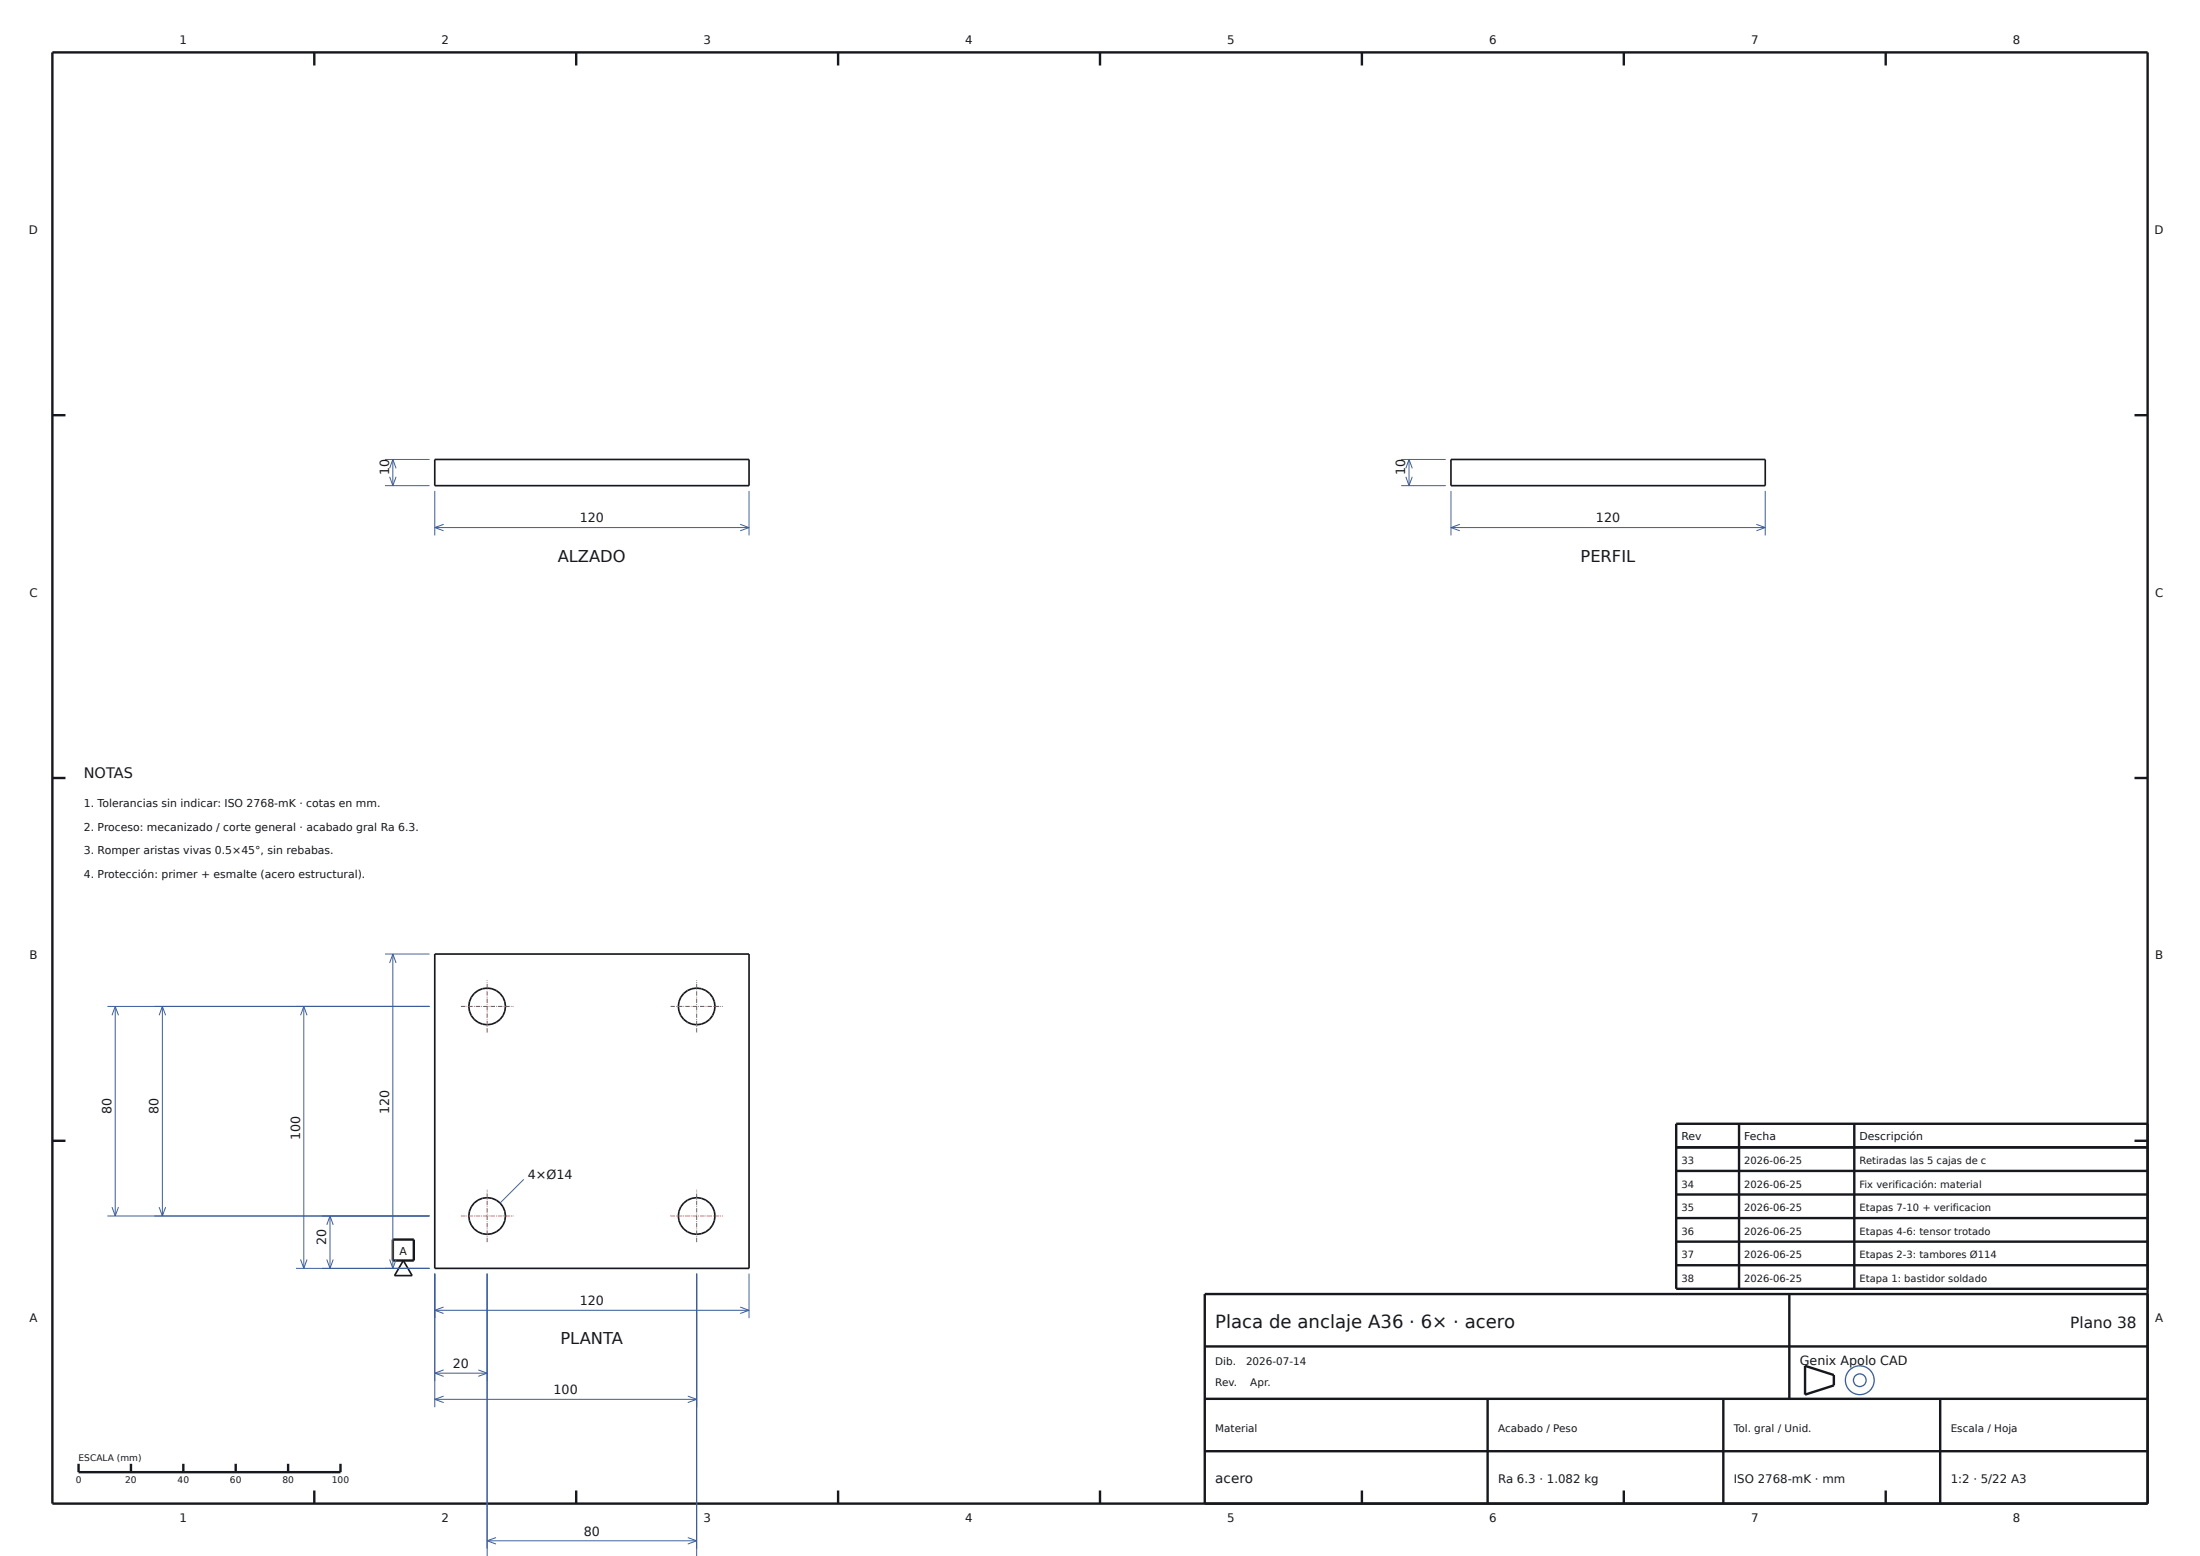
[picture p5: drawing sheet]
<svg xmlns="http://www.w3.org/2000/svg" width="420mm" height="297mm" viewBox="0 0 420 297" stroke-linecap="round" stroke-linejoin="round" font-family="sans-serif">
<g fill="#fdfdfb" stroke="#3a5e9c" stroke-width=".25">
<circle cx="355" cy="263.5" r="2.75"/>
<circle cx="355.1" cy="263.5" r="1.21"/>
</g>
<g fill="none" stroke="#16181d" stroke-width=".46">
<path d="M10 10h400v277h-400zM60 10v2.5M110 10v2.5M160 10v2.5M210 10v2.5M260 10v2.5M310 10v2.5M360 10v2.5M10 79.3h2.5M407.5 79.3h2.5M10 148.5h2.5M407.5 148.5h2.5"/>
<path d="M10 217.8h2.5M320 219h90M332 214.5v31.5M354 214.5v31.5M407.5 217.8h2.5M410 214.5h-90v31.5h90M75 236.6h4v4h-4zM320 223.5h90M320 228h90M320 232.5h90M320 237h90M230 257h180"/>
<path d="M320 241.5h90M341.6 247v20M410 247h-180v40M15 279.4v1.6h50v-1.6M25 279.4v1.6M35 279.4v1.6M45 279.4v1.6M55 279.4v1.6M230 277h180M230 267h180M284 267v20M329 267v20"/>
<path d="M344.6 260.7l5.5 1.8v1.9l-5.5 1.8zM370.4 267v20M60 284.5v2.5M110 284.5v2.5M160 284.5v2.5M210 284.5v2.5M260 284.5v2.5M310 284.5v2.5M360 284.5v2.5"/>
</g>
<g fill="none" stroke="#16181d" stroke-width=".32">
<path d="M83 87.7h60v5h-60zM277 87.7h60v5h-60zM83 182.1h60v60h-60zM77 240.6l1.7 2.9h-3.4z"/>
<circle cx="93" cy="192.1" r="3.5"/>
<circle cx="133" cy="192.1" r="3.5"/>
<circle cx="93" cy="232.1" r="3.5"/>
<circle cx="133" cy="232.1" r="3.5"/>
</g>
<g fill="none" stroke="#3a5e9c" stroke-width=".19">
<path d="M73.5 92.7h8.5M73.5 87.7h8.5M74.4 91l.6 1.7M75 87.7v5M75 87.7l.6 1.7M75 87.7l-.6 1.7M75.6 91l-.6 1.7M83 93.7v8.5M143 93.7v8.5M267.5 92.7h8.5M267.5 87.7h8.5M268.4 91l.6 1.7"/>
<path d="M269 87.7v5M269 87.7l.6 1.7M269 87.7l-.6 1.7M269.6 91l-.6 1.7M277 93.7v8.5M337 93.7v8.5M83 100.7h60M83 100.7l1.7 .6M84.7 100.1l-1.7 .6M141.3 100.1l1.7 .6M143 100.7l-1.7 .6M277 100.7h60"/>
<path d="M277 100.7l1.7 .6M278.7 100.1l-1.7 .6M335.3 100.1l1.7 .6M337 100.7l-1.7 .6M20.5 192.1h61.5M22 192.1v40M22 192.1l.6 1.7M22 192.1l-.6 1.7M31 192.1v40M31 192.1l.6 1.7M31 192.1l-.6 1.7M58 192.1v50"/>
<path d="M58 192.1l.6 1.7M58 192.1l-.6 1.7M73.5 182.1h8.5M75 182.1v60M75 182.1l.6 1.7M75 182.1l-.6 1.7M20.5 232.1h61.5M21.4 230.4l.6 1.7M22.6 230.4l-.6 1.7M30.4 230.4l.6 1.7M31.6 230.4l-.6 1.7M63 232.1v10"/>
<path d="M63 232.1l.6 1.7M63 232.1l-.6 1.7M100 225.1l-4.5 4.5M56.5 242.1h25.5M57.4 240.4l.6 1.7M58.6 240.4l-.6 1.7M62.4 240.4l.6 1.7M63.6 240.4l-.6 1.7M74.4 240.4l.6 1.7M75.6 240.4l-.6 1.7M83 243.1v25.5M83 250.1h60"/>
<path d="M83 250.1l1.7 .6M84.7 249.5l-1.7 .6M93 243.1v54M133 243.1v54M141.3 249.5l1.7 .6M143 243.1v8.5M143 250.1l-1.7 .6M83 262.1h10M83 262.1l1.7 .6M83 267.1h50M83 267.1l1.7 .6M84.7 261.5l-1.7 .6"/>
<path d="M84.7 266.5l-1.7 .6M91.3 261.5l1.7 .6M93 262.1l-1.7 .6M131.3 266.5l1.7 .6M133 267.1l-1.7 .6M93 294.1h40M93 294.1l1.7 .6M94.7 293.5l-1.7 .6M131.3 293.5l1.7 .6M133 294.1l-1.7 .6"/>
</g>
<path d="M88 192.1h10M93 197.1v-10M128 192.1h10M133 197.1v-10M88 232.1h10M93 237.1v-10M128 232.1h10M133 237.1v-10" fill="none" stroke="#b0413e" stroke-width=".19" stroke-dasharray=".8 .2 .1 .2" stroke-linecap="butt"/>
<text font-size="3.5" fill="#16181d" x="232" y="253.4">Placa de anclaje A36 · 6× · acero</text>
<g font-size="3.1" fill="#16181d">
<text x="106.5" y="107.2">ALZADO</text>
<text x="301.7" y="107.2">PERFIL</text>
<text x="107" y="256.6">PLANTA</text>
</g>
<text font-size="2.9" fill="#16181d" x="395.2" y="253.4">Plano 38</text>
<text font-size="2.8" fill="#16181d" x="16" y="148.5">NOTAS</text>
<text font-size="2.6" fill="#16181d" x="232" y="283">acero</text>
<g font-size="2.4" fill="#16181d">
<text x="74.3" y="90.7" transform="rotate(-90 74.3 90.7)">10</text>
<text x="268.3" y="90.7" transform="rotate(-90 268.3 90.7)">10</text>
<text x="110.7" y="99.7">120</text>
<text x="304.7" y="99.7">120</text>
<text x="21.3" y="212.6" transform="rotate(-90 21.3 212.6)">80</text>
<text x="30.3" y="212.6" transform="rotate(-90 30.3 212.6)">80</text>
<text x="74.3" y="212.6" transform="rotate(-90 74.3 212.6)">120</text>
<text x="57.3" y="217.6" transform="rotate(-90 57.3 217.6)">100</text>
<text x="100.8" y="225.1">4×Ø14</text>
<text x="62.3" y="237.6" transform="rotate(-90 62.3 237.6)">20</text>
<text x="110.7" y="249.1">120</text>
<text x="86.5" y="261.1">20</text>
<text x="343.6" y="260.6">Genix Apolo CAD</text>
<text x="105.7" y="266.1">100</text>
<text x="111.5" y="293.1">80</text>
</g>
<g font-size="2.2" fill="#16181d">
<text x="34.3" y="8.4">1</text>
<text x="84.3" y="8.4">2</text>
<text x="134.3" y="8.4">3</text>
<text x="184.3" y="8.4">4</text>
<text x="234.3" y="8.4">5</text>
<text x="284.3" y="8.4">6</text>
<text x="334.3" y="8.4">7</text>
<text x="384.3" y="8.4">8</text>
<text x="5.5" y="44.6">D</text>
<text x="411.3" y="44.6">D</text>
<text x="5.6" y="113.9">C</text>
<text x="411.4" y="113.9">C</text>
<text x="5.6" y="183.1">B</text>
<text x="411.4" y="183.1">B</text>
<text x="5.6" y="252.4">A</text>
<text x="411.4" y="252.4">A</text>
<text x="286" y="283">Ra 6.3 · 1.082 kg</text>
<text x="331" y="283">ISO 2768-mK · mm</text>
<text x="372.4" y="283">1:2 · 5/22 A3</text>
<text x="34.3" y="290.6">1</text>
<text x="84.3" y="290.6">2</text>
<text x="134.3" y="290.6">3</text>
<text x="184.3" y="290.6">4</text>
<text x="234.3" y="290.6">5</text>
<text x="284.3" y="290.6">6</text>
<text x="334.3" y="290.6">7</text>
<text x="384.3" y="290.6">8</text>
</g>
<g font-size="2.1" fill="#16181d">
<text x="16" y="154">1. Tolerancias sin indicar: ISO 2768-mK · cotas en mm.</text>
<text x="16" y="158.5">2. Proceso: mecanizado / corte general · acabado gral Ra 6.3.</text>
<text x="16" y="163.1">3. Romper aristas vivas 0.5×45°, sin rebabas.</text>
<text x="16" y="167.7">4. Protección: primer + esmalte (acero estructural).</text>
<text x="321" y="217.6">Rev</text>
<text x="333" y="217.6">Fecha</text>
<text x="355" y="217.6">Descripción</text>
<text x="76.3" y="239.5">A</text>
</g>
<g font-size="2" fill="#16181d">
<text x="232" y="260.6">Dib.</text>
<text x="237.9" y="260.6">2026-07-14</text>
<text x="232" y="264.6">Rev.</text>
<text x="238.7" y="264.6">Apr.</text>
<text x="232" y="273.4">Material</text>
<text x="286" y="273.4">Acabado / Peso</text>
<text x="331" y="273.4">Tol. gral / Unid.</text>
<text x="372.4" y="273.4">Escala / Hoja</text>
</g>
<g font-size="1.9" fill="#16181d">
<text x="321" y="222.2">33</text>
<text x="321" y="226.7">34</text>
<text x="333" y="222.2">2026-06-25</text>
<text x="333" y="226.7">2026-06-25</text>
<text x="355" y="222.2">Retiradas las 5 cajas de c</text>
<text x="355" y="226.7">Fix verificación: material</text>
<text x="321" y="231.2">35</text>
<text x="333" y="231.2">2026-06-25</text>
<text x="355" y="231.2">Etapas 7-10 + verificacion</text>
<text x="321" y="235.7">36</text>
<text x="333" y="235.7">2026-06-25</text>
<text x="355" y="235.7">Etapas 4-6: tensor trotado</text>
<text x="321" y="240.2">37</text>
<text x="321" y="244.7">38</text>
<text x="333" y="240.2">2026-06-25</text>
<text x="333" y="244.7">2026-06-25</text>
<text x="355" y="240.2">Etapas 2-3: tambores Ø114</text>
<text x="355" y="244.7">Etapa 1: bastidor soldado</text>
</g>
<g font-size="1.7" fill="#16181d">
<text x="15" y="278.8">ESCALA (mm)</text>
<text x="14.5" y="283">0</text>
<text x="23.9" y="283">20</text>
<text x="33.9" y="283">40</text>
<text x="43.9" y="283">60</text>
<text x="53.9" y="283">80</text>
<text x="63.4" y="283">100</text>
</g>
</svg>
